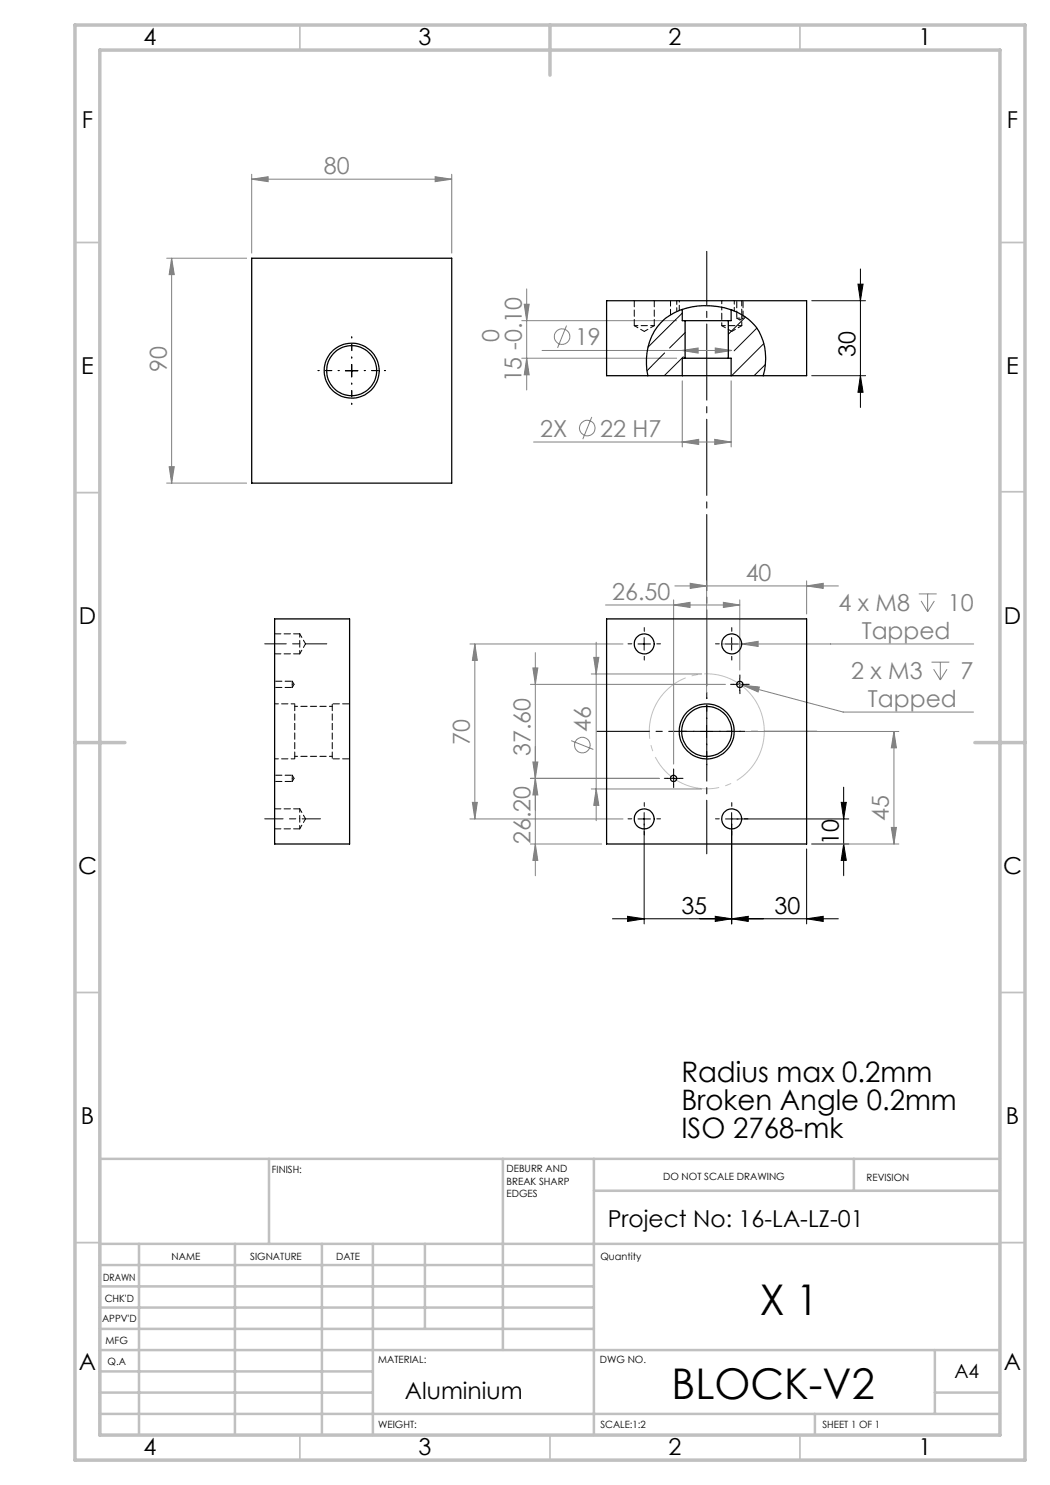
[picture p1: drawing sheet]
<svg xmlns="http://www.w3.org/2000/svg" width="210mm" height="297mm" viewBox="0 0 210 297" stroke-linecap="round" stroke-linejoin="round" font-family="sans-serif">
<g fill="none" stroke="#808080" stroke-width=".2">
<path d="M50.3 35.8l3.3-.5v1zM50.3 34.9v15.7M50.3 35.8h40M87 35.3l3.3 .5-3.3 .5zM90.3 34.9v15.7M33.3 51.6h16M34.3 51.6l.6 3.3h-1.1zM34.3 51.6v45M105.3 57.8v20.2M104.4 64.1h30.9M104.4 71.6h30.9M104.8 60.9h1l-.5 3.2z"/>
<path d="M105.3 71.6l.5 3.4h-1zM108.4 70.1h37.9M113.3 65.1l-1.8 4.5M136.3 70.1l3.3-.5v1zM136.5 76.2v13.2M143.1 69.6l3.2 .5-3.2 .5zM146.2 76.2v13.2M33.3 96.6h16M33.8 93.3h1.1l-.6 3.3zM106.7 88.4h39.5M118.4 83.4l-1.8 4.4M136.5 88.4l3.2-.5v1z"/>
<path d="M142.9 87.9l3.3 .5-3.3 .5zM134.7 120v32.8M135 117.2h32.7M138 116.7l3.3 .5-3.3 .5zM141.3 116.2v22.3M148 120v14M161.3 117.2l3.3-.5v1zM161.3 116.2v6.6M183.8 118.8h3.5M185.5 118.8v3.5M94 128.8h30.6M95 128.8l.5 3.3h-1z"/>
<path d="M95 128.8v35M106.1 136.9h39M106.6 133.6h1l-.5 3.3zM107.1 130.5v44.7M118.3 134.8h22M118.7 131.5h1.1l-.6 3.3zM119.2 128.4v35.7M121.1 121h26.9M134.7 121l3.3-.5v1zM144.3 128.8h50.4M144.7 120.5l3.3 .5-3.3 .5zM147.4 136.7l21.2 5.7h26.1"/>
<path d="M148.3 128.8l3.3-.5v1zM148.6 137.1l3.3 .3-.3 1zM184.2 120.2l1.3 2.1M186.3 132.4h3.6M186.7 133.8l1.4 2.2M186.9 120.2l-1.4 2.1M188.1 132.4v3.6M189.4 133.8l-1.3 2.2M106.1 155.7h25.7M106.6 152.4h1l-.5 3.3zM107.1 155.7l.5 3.3h-1zM114.2 148.1l4.5 1.8"/>
<path d="M118.3 157.8h22M119.2 157.8l.6 3.3h-1.1zM149.1 146.3h30.7M178.8 146.3l.5 3.3h-1zM178.8 146.3v22.5M94 163.8h30.6M94.5 160.5h1l-.5 3.3zM106.1 168.8h14.2M107.1 168.8l.5 3.3h-1zM162.3 168.8h17.5M178.3 165.5h1l-.5 3.3z"/>
<circle cx="112.4" cy="67.3" r="1.55"/>
<circle cx="117.5" cy="85.6" r="1.55"/>
<circle cx="116.5" cy="149" r="1.56"/>
</g>
<path d="M152.4 142.9a11.5 11.5 0 0 0-19.2-4.7 11.5 11.5 0 0 0 4.9 19.1 11.5 11.5 0 0 0 14.5-13.5l-.2-.9" fill="none" stroke="#c0c0c0" stroke-width=".2" stroke-dasharray="15.2 1.3 1.3 1.3" stroke-dashoffset=".1" stroke-linecap="butt"/>
<g fill="none" stroke="#000" stroke-width=".2">
<path d="M171.6 56.8h1l-.5 3.3zM172.1 53.8v27.7M69.1 74.2h2.5M70.3 72.9v2.5M162.3 60.1h10.8M162.3 75.1h10.8M172.1 75.1l.5 3.4h-1zM127.6 128.8h2.5M128.8 127.5v2.5M145.1 128.8h2.5M146.3 127.5v2.5M146.7 136.9h2.5"/>
<path d="M148 135.6v2.5M133.5 155.7h2.5M134.7 154.4v2.5M140.1 146.3h2.5M141.3 145v2.5M168.7 157.4v17.8M127.6 163.8h2.5M128.8 162.5v22.3M145.1 163.8h24.7M146.3 162.5v22.3M161.3 169.8v15M162.3 168.8h7.5"/>
<path d="M168.2 160.5h1.1l-.6 3.3zM168.7 168.8l.6 3.3h-1.1zM122.5 183.8h45.2M125.5 183.3l3.3 .5-3.3 .5zM143.1 183.3l3.2 .5-3.2 .5zM146.3 183.8l3.3-.5v1zM161.3 183.8l3.3-.5v1z"/>
</g>
<path d="M141.4 170.8v-120.5" fill="none" stroke="#000" stroke-width=".2" stroke-dasharray="15.2 1.3 1.3 1.3" stroke-dashoffset="4.5"/>
<path d="M163.4 146.3h-44" fill="none" stroke="#000" stroke-width=".2" stroke-dasharray="15.2 1.3 1.3 1.3" stroke-dashoffset="4.7"/>
<path d="M67.8 74.1h-4.2M70.3 71.6v-4.2M70.3 76.6v4.3M72.8 74.1h4.3M138.9 146.3h-4.3M141.4 143.8v-4.3M141.4 148.8v4.2M143.9 146.3h4.2" fill="none" stroke="#000" stroke-width=".2" stroke-dasharray="15.2 1.3 1.3 1.3" stroke-dashoffset="15"/>
<g fill="none" stroke="#000" stroke-width=".2" stroke-dasharray="15.2 1.3 1.3 1.3">
<path d="M126.4 128.8h-.8M128.9 126.3v-.8M128.9 131.3v.7M131.4 128.8h.7M143.9 128.8h-.8M146.4 126.3v-.8M146.4 131.3v.7M146.7 136.9h-.6M148 135.6v-.6M148 138.1v.6M148.9 128.8h.7M149.2 136.9h.7"/>
<path d="M133.5 155.7h-.6M134.7 154.4v-.6M134.7 156.9v.6M136 155.7h.6M126.4 163.8h-.8M128.9 161.3v-.8M128.9 166.3v.7M131.4 163.8h.7M143.9 163.8h-.8M146.4 161.3v-.8M146.4 166.3v.7M148.9 163.8h.7"/>
</g>
<path d="M53 163.8h11.1" fill="none" stroke="#000" stroke-width=".2" stroke-dasharray="15.2 1.3 1.3 1.3" stroke-dashoffset="11.6"/>
<path d="M53 128.8h12.4" fill="none" stroke="#000" stroke-width=".2" stroke-dasharray="15.2 1.3 1.3 1.3" stroke-dashoffset="10.9"/>
<g fill="none" stroke="#c0c0c0" stroke-width=".35">
<path d="M60 5v5M160 5v5M15 48.5h5M200 48.5h5M15 98.5h5M200 98.4h5M15 198.5h5M200 198.5h5M15 248.5h5M200 248.5h5M60 287v5M110 287v5"/>
<path d="M160 287v5"/>
</g>
<g fill="none" stroke="#c0c0c0" stroke-width=".5">
<path d="M53.8 231.8v17M100.6 231.8v38.2M118.8 231.8v55.2M118.8 238.2h81.2M170.8 231.8v6.4M200 231.8h-180v55.2M20 248.8h180M20 257.3h98.8M20 253h98.8M27.8 248.8v38.2M47 248.8v38.2M64.4 248.8v38.2"/>
<path d="M74.6 248.8v38.2M85 248.8v17M20 265.8h98.8M20 261.5h98.8M20 278.5h54.6M20 274.3h54.6M20 270h180M187 278.5h13M187 270v12.8M20 282.8h180M163 282.8v4.2"/>
</g>
<path d="M15 5h190v287h-190zM20 10h180v277h-180zM110 5v10M15 148.5h10M195 148.5h10" fill="none" stroke="#c0c0c0" stroke-width=".7"/>
<path d="M119.2 157.8l.6 3.3h-1.1zM118.7 131.5h1.1l-.6 3.3z" fill="#808080"/>
<g fill="#000">
<path d="M168.2 160.5h1.1l-.6 3.3zM168.7 168.8l.6 3.3h-1.1zM171.6 56.8h1l-.5 3.3zM172.1 75.1l.5 3.4h-1z"/>
<path d="M143.1 183.3l3.2 .5-3.2 .5zM161.3 183.8l3.3-.5v1zM125.5 183.3l3.3 .5-3.3 .5zM146.3 183.8l3.3-.5v1z"/>
</g>
<g fill="#808080">
<path d="M144.7 120.5l3.3 .5-3.3 .5zM134.7 121l3.3-.5v1z"/>
<path d="M148.3 128.8l3.3 .5v-1zM148.6 137.1l3 1.3 .3-1zM138 116.7l3.3 .5-3.3 .5zM161.3 117.2l3.3-.5v1zM136.3 70.1l3.3-.5v1zM143.1 69.6l3.2 .5-3.2 .5z"/>
<path d="M136.5 88.4l3.2-.5v1zM142.9 87.9l3.3 .5-3.3 .5z"/>
<path d="M33.8 93.3h1.1l-.6 3.3zM34.3 51.6l.6 3.3h-1.1z"/>
<path d="M95 128.8l.5 3.3h-1zM94.5 160.5h1l-.5 3.3zM178.8 146.3l.5 3.3h-1zM178.3 165.5h1l-.5 3.3zM106.6 152.4h1l-.5 3.3zM107.1 168.8l.5 3.3h-1zM106.6 133.6h1l-.5 3.3zM107.1 155.7l.5 3.3h-1zM104.8 60.9h1l-.5 3.2zM105.3 71.6l.5 3.4h-1z"/>
<path d="M50.3 35.8l3.3-.5v1zM87 35.3l3.3 .5-3.3 .5z"/>
</g>
<g fill="none" stroke="#000" stroke-width=".25">
<path d="M50.3 51.6h40v45h-40zM129.6 75.1a11.3 11.3 0 0 1 4.4-12.1 14.5 14.5 0 0 1 15.6 .8 10.5 10.5 0 0 1 3 11.3M136.5 75.1h9.7M136.5 75.1h-15.2v-15h40v15h-15.1M136.5 61.9v2.2h.5M137 64.1h8.7M137 71.6h8.7M137 71.6h-.5v3.5M137 64.1v7.5M145.7 71.6h.5v3.5M145.7 64.1v7.5M146.2 61.9v2.2h-.5"/>
<path d="M54.9 123.8h15v45h-15zM121.3 123.8h40v45h-40z"/>
<circle cx="70.3" cy="74.1" r="5"/>
<circle cx="70.3" cy="74.1" r="5.5"/>
<circle cx="128.8" cy="128.8" r="2.01"/>
<circle cx="146.3" cy="128.8" r="2.01"/>
<circle cx="148" cy="136.9" r=".63"/>
<circle cx="134.7" cy="155.7" r=".62"/>
<circle cx="141.3" cy="146.3" r="5"/>
<circle cx="141.3" cy="146.3" r="5.5"/>
<circle cx="128.8" cy="163.8" r="2.01"/>
<circle cx="146.3" cy="163.8" r="2.01"/>
</g>
<path d="M126.9 60.1v5M130.9 65.1v-5M55 130.8h5M58.5 136.9v-.7M58.5 137.5v-.6M60 126.8h-5M58.5 155.7v-.7M58.5 156.3v-.6M55 165.8h5M60 161.8h-5" fill="none" stroke="#000" stroke-width=".2" stroke-dasharray="1.3 .6"/>
<path d="M144.4 60.1v1.3M146.9 62.2v-2.1M147.4 63.6h1.2M60 128.8v-2M60 130.8v-2M60 163.8v-2M60 165.8v-2" fill="none" stroke="#000" stroke-width=".2" stroke-dasharray="1.3 .6" stroke-dashoffset=".6"/>
<path d="M59 140.8v11M66.5 140.8v11" fill="none" stroke="#000" stroke-width=".2" stroke-dasharray="1.3 .6" stroke-dashoffset="-.1"/>
<g fill="none" stroke="#000" stroke-width=".2" stroke-dasharray="1.3 .6" stroke-dashoffset=".4">
<path d="M126.9 65.1l2 1.2M128.9 66.3l2-1.2M144.4 65.1l2 1.2M146.4 66.3l2-1.2M147.4 63.6l.6 .4M148 64l.6-.4M58.5 137.5l.3-.6M58.8 136.9l-.3-.7M60 130.8l1.1-2M61.1 128.8l-1.1-2M58.5 156.3l.3-.6M58.8 155.7l-.3-.7"/>
<path d="M60 165.8l1.1-2M61.1 163.8l-1.1-2"/>
</g>
<path d="M147.4 60.1v3.5M148.6 63.6v-3.5M55 137.5h3.5M58.5 136.2h-3.5M55 156.3h3.5M58.5 155h-3.5M66.5 151.8h3.5M70 140.8h-3.5" fill="none" stroke="#000" stroke-width=".2" stroke-dasharray="1.3 .6" stroke-dashoffset="-.2"/>
<path d="M126.9 65.1h4M135.4 62.3v-2.2M144.4 65.1h4M148.4 65.1v-2.2M55 151.8h4M59 140.8h-4" fill="none" stroke="#000" stroke-width=".2" stroke-dasharray="1.3 .6" stroke-dashoffset=".5"/>
<path d="M144.4 61.4v3.7M59 151.3h7.5M66.5 141.3h-7.5" fill="none" stroke="#000" stroke-width=".2" stroke-dasharray="1.3 .6" stroke-dashoffset=".7"/>
<path d="M132.9 70.6l-3.5 3.6M136.5 62.6l-6.9 6.8M136.7 71.4l-3.8 3.7M137 66.5l-3.1 3.1M149.1 63.4l-3.4 3.4M151.4 65.6l-4.6 4.6M152.8 68.7l-6.5 6.4M153.1 72.9l-2.3 2.2" fill="none" stroke="#000" stroke-width=".2"/>
<path d="M146.3 61.9l.6 .3" fill="none" stroke="#000" stroke-width=".2" stroke-dasharray="1.3 .6" stroke-dashoffset=".3"/>
<path d="M134.1 60.1v2.9M148.4 62.9v-2.8" fill="none" stroke="#000" stroke-width=".2" stroke-dasharray="1.3 .6" stroke-dashoffset=".2"/>
<path d="M135.9 60.1v2" fill="none" stroke="#000" stroke-width=".2" stroke-dasharray="1.3 .6" stroke-dashoffset="1"/>
<g font-size="8.5">
<text x="152" y="263">X 1</text>
<text x="134.3" y="279.7">BLOCK-V2</text>
</g>
<g font-size="5.6">
<text x="136.3" y="216.3">Radius max 0.2mm</text>
<text x="136.3" y="222">Broken Angle 0.2mm</text>
<text x="136.3" y="227.6">ISO 2768-mk</text>
</g>
<g font-size="4.7">
<text x="28.7" y="9">4</text>
<text x="83.7" y="9">3</text>
<text x="133.7" y="9">2</text>
<text x="183.7" y="9">1</text>
<text x="16.4" y="25.5">F</text>
<text x="201.4" y="25.5">F</text>
<text x="171.1" y="71.4" transform="rotate(-90 171.1 71.4)">30</text>
<text x="16.2" y="74.7">E</text>
<text x="201.2" y="74.8">E</text>
<text x="15.8" y="124.7">D</text>
<text x="200.8" y="124.7">D</text>
<text x="167.8" y="169" transform="rotate(-90 167.8 169)">10</text>
<text x="15.6" y="174.7">C</text>
<text x="200.6" y="174.7">C</text>
<text x="136.3" y="182.7">35</text>
<text x="154.9" y="182.7">30</text>
<text x="16.2" y="224.7">B</text>
<text x="201.2" y="224.7">B</text>
<text x="121.5" y="245.3">Project No: 16-LA-LZ-01</text>
<text x="15.8" y="274">A</text>
<text x="200.8" y="274">A</text>
<text x="81" y="279.8">Aluminium</text>
<text x="28.7" y="291">4</text>
<text x="83.7" y="291">3</text>
<text x="133.7" y="291">2</text>
<text x="183.7" y="291">1</text>
</g>
<g font-size="4.7" fill="#808080">
<text x="64.8" y="34.8">80</text>
<text x="99.8" y="68.5" transform="rotate(-90 99.8 68.5)">0</text>
<text x="115" y="69">19</text>
<text x="33.3" y="74.3" transform="rotate(-90 33.3 74.3)">90</text>
<text x="104.3" y="76.5" transform="rotate(-90 104.3 76.5)">15 -0.10</text>
<text x="108" y="87.3">2X</text>
<text x="120" y="87.3">22 H7</text>
<text x="122.4" y="120">26.50</text>
<text x="149.1" y="116.1">40</text>
<text x="167.7" y="122.1">4 x M8</text>
<text x="189.6" y="122.1">10</text>
<text x="172.3" y="127.8">Tapped</text>
<text x="170.2" y="135.8">2 x M3</text>
<text x="192.1" y="135.8">7</text>
<text x="173.6" y="141.4">Tapped</text>
<text x="94" y="149.1" transform="rotate(-90 94 149.1)">70</text>
<text x="118.2" y="146.4" transform="rotate(-90 118.2 146.4)">46</text>
<text x="106.1" y="151.3" transform="rotate(-90 106.1 151.3)">37.60</text>
<text x="177.8" y="164.3" transform="rotate(-90 177.8 164.3)">45</text>
<text x="106.1" y="168.8" transform="rotate(-90 106.1 168.8)">26.20</text>
</g>
<text font-size="3.9" x="190.9" y="275.5">A4</text>
<g font-size="2">
<text x="54.4" y="234.6">FINISH:</text>
<text x="101.3" y="234.5">DEBURR AND</text>
<text x="101.3" y="237">BREAK SHARP</text>
<text x="101.3" y="239.5">EDGES</text>
<text x="132.6" y="236">DO NOT SCALE DRAWING</text>
<text x="173.3" y="236.2">REVISION</text>
<text x="34.3" y="252">NAME</text>
<text x="50" y="251.9">SIGNATURE</text>
<text x="67.2" y="251.9">DATE</text>
<text x="120.1" y="251.9">Quantity</text>
<text x="20.6" y="256.1">DRAWN</text>
<text x="20.9" y="260.3">CHK'D</text>
<text x="20.4" y="264.4">APPV'D</text>
<text x="21.1" y="268.8">MFG</text>
<text x="21.5" y="273">Q.A</text>
<text x="75.6" y="272.5">MATERIAL:</text>
<text x="120" y="272.5">DWG NO.</text>
<text x="75.6" y="285.5">WEIGHT:</text>
<text x="120.1" y="285.6">SCALE:1:2</text>
<text x="164.5" y="285.6">SHEET 1 OF 1</text>
</g>
</svg>
